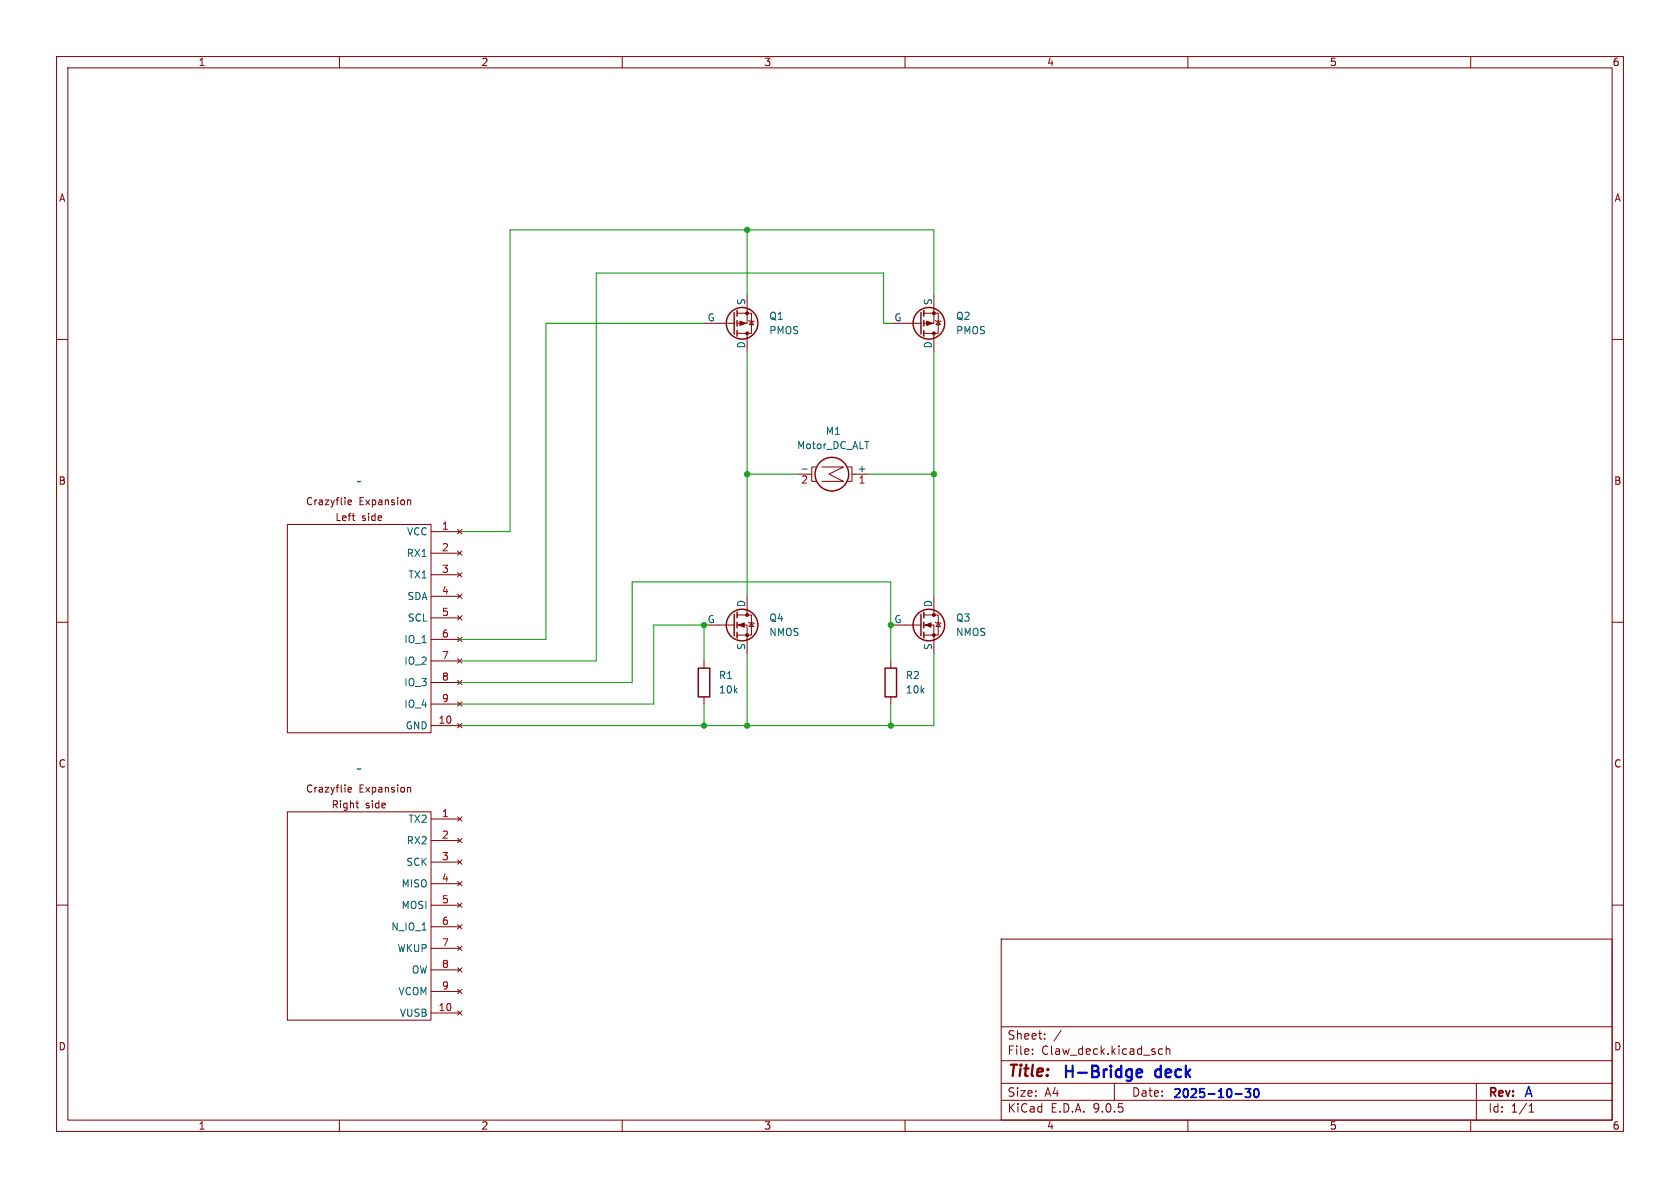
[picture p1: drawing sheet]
<svg xmlns="http://www.w3.org/2000/svg" width="297mm" height="210mm" viewBox="0 0 297 210" stroke-linecap="round" stroke-linejoin="round" font-family="sans-serif">
<g fill="none" stroke="#840000" stroke-width=".18">
<path d="M10 10h277v190h-277zM12 12h273v186h-273zM60 10v2M110 10v2M160 10v2M210 10v2M260 10v2M124.5 57.2h5.3M130.3 55.4h2.5v3.5h-2.5M132.1 52.1v5.1h-1.8M132.1 58.9v3.3M132.3 56.6l.2 .2h.7l.1 .1"/>
<path d="M132.8 56.8l.4 .6h-.7zM157.5 57.2h5.3M163.3 55.4h2.6v3.5h-2.6M165.1 52.1v5.1h-1.8M165.1 58.9v3.3M165.4 56.6l.1 .2h.7l.2 .1M165.9 56.8l.3 .6h-.7zM10 60h2M285 60h2M50.8 92.7h25.4v36.8h-25.4zM61.5 88.8l.6-.1v-.3h-.4l-.2 .2 .1 .6h.5M62.3 91.2h.4"/>
<path d="M62.6 92h.1M72.1 88.4h.4l.1 .8M76.2 94h5.1M76.2 97.8h5.1M80.9 93.6l.8 .8M80.9 97.4l.8 .8M81.7 93.6l-.8 .8M81.7 97.4l-.8 .8M141 83.8h2.5M144.3 82.6h-.8v2.5h.8M145.3 82.6h3.8l-2.5 1.2 2.5 1.3h-3.8M149.9 82.6h.7v2.5h-.7"/>
<path d="M150.6 83.8h3.1M10 110h2M76.2 101.6h5.1M76.2 105.4h5.1M76.2 109.2h5.1M76.2 113h5.1M76.2 116.8h5.1M80.9 101.2l.8 .8M80.9 105l.8 .8M80.9 108.8l.8 .8M80.9 112.6l.8 .8M80.9 116.5l.8 .7"/>
<path d="M81.7 101.2l-.8 .8M81.7 105l-.8 .8M81.7 108.8l-.8 .8M81.7 112.6l-.8 .8M81.7 116.5l-.8 .7M124.5 116.8v1.3M124.5 110.5h5.3M130.3 108.7h2.5v3.6h-2.5M130.3 110.5h1.8v5.1M132.1 105.4v3.3M132.3 110l.2 .1h.7l.1 .1M132.8 110.1l.4 .6h-.7z"/>
<path d="M157.5 110.5h5.3M157.5 116.8v1.3M163.3 108.7h2.6v3.6h-2.6M163.3 110.5h1.8v5.1M165.1 105.4v3.3M165.4 110l.1 .1h.7l.2 .1M165.9 110.1l.3 .6h-.7zM285 110h2M61.5 139.6l.6-.1v-.3h-.4l-.2 .2 .1 .6h.5M72.1 139.2h.4l.1 .8M76.2 120.7h5.1M76.2 124.5h5.1"/>
<path d="M76.2 128.3h5.1M80.9 120.3l.8 .7M80.9 124.1l.8 .7M80.9 127.9l.8 .8M81.7 120.3l-.8 .7M81.7 124.1l-.8 .7M81.7 127.9l-.8 .8M124.5 123.2v1.3M157.5 123.2v1.3M50.8 143.5h25.4v36.8h-25.4zM62.9 142h.5M63.2 142.8h.2"/>
<path d="M76.2 144.8h5.1M76.2 148.6h5.1M76.2 152.4h5.1M76.2 156.2h5.1M80.9 144.4l.8 .8M80.9 148.2l.8 .8M80.9 152l.8 .8M80.9 155.8l.8 .8M80.9 159.6l.8 .8M81.7 144.4l-.8 .8M81.7 148.2l-.8 .8M81.7 152l-.8 .8"/>
<path d="M81.7 155.8l-.8 .8M81.7 159.6l-.8 .8M10 160h2M76.2 160h5.1M76.2 163.8h5.1M76.2 167.6h5.1M76.2 171.5h5.1M76.2 175.3h5.1M76.2 179.1h5.1M80.9 163.4l.8 .8M80.9 167.3l.8 .7M80.9 171.1l.8 .7"/>
<path d="M80.9 174.9l.8 .7M80.9 178.7l.8 .8M81.7 163.4l-.8 .8M81.7 167.3l-.8 .7M81.7 171.1l-.8 .7M81.7 174.9l-.8 .7M81.7 178.7l-.8 .8M177 166h108v32h-108zM285 160h2M60 198v2M110 198v2M160 198v2"/>
<path d="M177 194.5h108M177 191.5h108M177 187.5h108M177 181.5h108M182.5 186.3v.1M182.5 185.5v.1M184.7 183.6v.1M184.7 182.8v.1M187.6 182.1l-1.3 2M197 191.5v3M205.5 185.5l-.4-.1-.3 .3v.4l.2 .2h.5M206.2 185.5l.2-.1 .3 .1 .1 .9"/>
<path d="M206.2 184.9v1.5M210 198v2M260 198v2M261 191.5v6.5M270.3 196.6h.9M270.3 195.5l.4-.4v1.5"/>
</g>
<g fill="none" stroke="#840000" stroke-width=".25">
<path d="M129.8 55.2v3.9M130.3 54.9v1M130.3 56.6v1.1M130.3 58.4v1M162.8 55.2v3.9M163.3 54.9v1M163.3 56.6v1.1M163.3 58.4v1M123.4 118.1h2.1v5.1h-2.1zM129.8 108.6v3.8M130.3 108.2v1M130.3 110v1"/>
<path d="M130.3 111.8v1M156.5 118.1h2v5.1h-2zM162.8 108.6v3.8M163.3 108.2v1M163.3 110v1M163.3 111.8v1"/>
<circle cx="131.2" cy="57.1" r="2.79"/>
<circle cx="164.2" cy="57.1" r="2.79"/>
<circle cx="147.1" cy="83.8" r="2.97"/>
<circle cx="131.2" cy="110.5" r="2.79"/>
<circle cx="164.2" cy="110.5" r="2.79"/>
</g>
<path d="M141.8 82.9h.9" fill="none" stroke="#006464" stroke-width=".18"/>
<g fill="#840000" stroke="#840000" stroke-width=".18">
<path d="M130.8 56.8l1 .4-1 .3z"/>
<path d="M163.8 56.8l1 .4-1 .3z"/>
<path d="M163.6 110.5l1-.4v.8z"/>
<path d="M130.6 110.5l1-.4v.8z"/>
<circle cx="132.1" cy="58.9" r=".25"/>
<circle cx="132.1" cy="55.4" r=".25"/>
<circle cx="165.1" cy="58.9" r=".25"/>
<circle cx="165.1" cy="55.4" r=".25"/>
<circle cx="165.1" cy="108.7" r=".25"/>
<circle cx="165.1" cy="112.3" r=".25"/>
<circle cx="132.1" cy="108.7" r=".25"/>
<circle cx="132.1" cy="112.3" r=".25"/>
</g>
<g fill="none" stroke="#009600" stroke-width=".18">
<path d="M124.5 57.2h-28v55.8h-15.2M132.1 40.6v11.5M157.5 57.2h-1.3v-8.9h-50.8v68.5h-24.1M165.1 52.1v-11.5h-74.9v53.4h-8.9M132.1 62.2v43.2M165.1 62.2v43.2M132.1 83.8h8.9M153.7 83.8h11.4M124.5 116.8v-6.3h-8.9v14h-34.3M132.1 115.6v12.7M157.5 116.8v-13.9h-45.7v17.8h-30.5M165.1 115.6v12.7h-83.8"/>
<path d="M124.5 124.5v3.8M157.5 124.5v3.8"/>
</g>
<path d="M200.9 189.7l1-.2-.1-.4h-.6l-.3 .2 .1 1 .2 .1 .6-.1" fill="none" stroke="#0000c2" stroke-width=".41"/>
<path d="M218.4 193.4h1.2M220.1 192.5h1l-.5 .5 .4 .2v.6l-.2 .2h-.4l-.3-.2M221.9 192.5h.1a.83 .83 0 0 1 .6 .6 .83 .83 0 0 1-.3 .8l-.1 .1a.83 .83 0 0 1-.6-.6 .83 .83 0 0 1 .3-.9z" fill="none" stroke="#0000c2" stroke-width=".3"/>
<g fill="#009600" stroke="#009600" stroke-width=".18">
<circle cx="157.5" cy="110.5" r=".46"/>
<circle cx="157.5" cy="128.3" r=".46"/>
<circle cx="165.1" cy="83.8" r=".46"/>
<circle cx="132.1" cy="128.3" r=".46"/>
<circle cx="124.5" cy="128.3" r=".46"/>
<circle cx="132.1" cy="40.6" r=".46"/>
<circle cx="124.5" cy="110.5" r=".46"/>
<circle cx="132.1" cy="83.8" r=".46"/>
</g>
<text font-size="2.8" fill="#840000" x="178" y="190.9">Title:</text>
<g font-size="2.8" fill="#0000c2">
<text x="187.6" y="191.1">H-Bridge</text>
<text x="204.2" y="191.1">deck</text>
</g>
<text font-size="2.5" fill="#0000c2" x="269.3" y="194.3">A</text>
<g font-size="2.1" fill="#840000">
<text x="178" y="184">Sheet:</text>
<text x="178" y="186.7">File:</text>
<text x="184.1" y="186.7">Claw_deck.kicad_sch</text>
<text x="178" y="196.9">KiCad</text>
<text x="178" y="194.1">Size:</text>
<text x="184.7" y="194.1">A4</text>
<text x="185.7" y="196.9">E.D.A.</text>
<text x="193.3" y="196.9">9.0.5</text>
<text x="200" y="194.1">Date:</text>
<text x="263" y="194.3">Rev:</text>
<text x="263" y="196.9">Id:</text>
<text x="267.1" y="196.9">1/1</text>
</g>
<text font-size="2.1" fill="#0000c2" x="207.1" y="194.5">2025-10-30</text>
<g font-size="1.8" fill="#840000">
<text x="35" y="11.9">1</text>
<text x="85" y="11.9">2</text>
<text x="135" y="11.9">3</text>
<text x="185" y="11.9">4</text>
<text x="235" y="11.9">5</text>
<text x="285" y="11.9">6</text>
<text x="10.3" y="35.9">A</text>
<text x="285.3" y="35.9">A</text>
<text x="10.3" y="85.9">B</text>
<text x="54" y="89.5">Crazyflie</text>
<text x="63.5" y="89.5">Expansion</text>
<text x="285.3" y="85.9">B</text>
<text x="59.2" y="92.3">Left</text>
<text x="63.9" y="92.3">side</text>
<text x="10.3" y="135.9">C</text>
<text x="285.3" y="135.9">C</text>
<text x="54" y="140.3">Crazyflie</text>
<text x="58.5" y="143.1">Right</text>
<text x="63.5" y="140.3">Expansion</text>
<text x="64.6" y="143.1">side</text>
<text x="10.3" y="185.9">D</text>
<text x="285.3" y="185.9">D</text>
<text x="35" y="199.9">1</text>
<text x="85" y="199.9">2</text>
<text x="135" y="199.9">3</text>
<text x="185" y="199.9">4</text>
<text x="235" y="199.9">5</text>
<text x="285" y="199.9">6</text>
</g>
<g font-size="1.8" fill="#006464">
<text x="125" y="56.9">G</text>
<text x="131.8" y="54" transform="rotate(-90 131.8 54)">S</text>
<text x="135.9" y="56.7">Q1</text>
<text x="135.9" y="59.3">PMOS</text>
<text x="158" y="56.9">G</text>
<text x="164.8" y="54" transform="rotate(-90 164.8 54)">S</text>
<text x="168.9" y="56.7">Q2</text>
<text x="168.9" y="59.3">PMOS</text>
<text x="131.8" y="61.7" transform="rotate(-90 131.8 61.7)">D</text>
<text x="164.8" y="61.7" transform="rotate(-90 164.8 61.7)">D</text>
<text x="145.9" y="77.1">M1</text>
<text x="140.8" y="79.6">Motor_DC_ALT</text>
<text x="151.5" y="83.6">+</text>
<text x="62.9" y="86">~</text>
<text x="71.9" y="94.8">VCC</text>
<text x="71.8" y="98.7">RX1</text>
<text x="71.9" y="106.3">SDA</text>
<text x="72.1" y="102.5">TX1</text>
<text x="131.8" y="107.4" transform="rotate(-90 131.8 107.4)">D</text>
<text x="164.8" y="107.4" transform="rotate(-90 164.8 107.4)">D</text>
<text x="71.4" y="113.9">IO_1</text>
<text x="72" y="110.1">SCL</text>
<text x="125" y="110.2">G</text>
<text x="135.9" y="112.6">NMOS</text>
<text x="135.9" y="110.1">Q4</text>
<text x="158" y="110.2">G</text>
<text x="168.9" y="112.6">NMOS</text>
<text x="168.9" y="110.1">Q3</text>
<text x="71.4" y="117.7">IO_2</text>
<text x="131.8" y="115" transform="rotate(-90 131.8 115)">S</text>
<text x="164.8" y="115" transform="rotate(-90 164.8 115)">S</text>
<text x="71.4" y="121.5">IO_3</text>
<text x="71.4" y="125.3">IO_4</text>
<text x="127" y="120.2">R1</text>
<text x="127" y="122.8">10k</text>
<text x="160" y="120.2">R2</text>
<text x="160" y="122.8">10k</text>
<text x="71.6" y="129.1">GND</text>
<text x="62.9" y="136.8">~</text>
<text x="71.8" y="149.5">RX2</text>
<text x="72.1" y="145.6">TX2</text>
<text x="71.7" y="153.3">SCK</text>
<text x="70.9" y="157.1">MISO</text>
<text x="70.9" y="160.9">MOSI</text>
<text x="69.1" y="164.7">N_IO_1</text>
<text x="70.2" y="168.5">WKUP</text>
<text x="72.7" y="172.3">OW</text>
<text x="70.3" y="176.1">VCOM</text>
<text x="70.6" y="179.9">VUSB</text>
</g>
<g font-size="1.8" fill="#a90000">
<text x="141.5" y="85.8">2</text>
<text x="151.7" y="85.8">1</text>
<text x="78" y="93.7">1</text>
<text x="78" y="97.5">2</text>
<text x="78" y="101.3">3</text>
<text x="78" y="105.2">4</text>
<text x="78" y="109">5</text>
<text x="78" y="112.8">6</text>
<text x="78" y="116.6">7</text>
<text x="78" y="120.4">8</text>
<text x="78" y="124.2">9</text>
<text x="77.4" y="128">10</text>
<text x="78" y="144.5">1</text>
<text x="78" y="148.3">2</text>
<text x="78" y="152.1">3</text>
<text x="78" y="156">4</text>
<text x="78" y="159.8">5</text>
<text x="78" y="163.6">6</text>
<text x="78" y="167.4">7</text>
<text x="78" y="171.2">8</text>
<text x="77.4" y="178.8">10</text>
<text x="78" y="175">9</text>
</g>
</svg>
